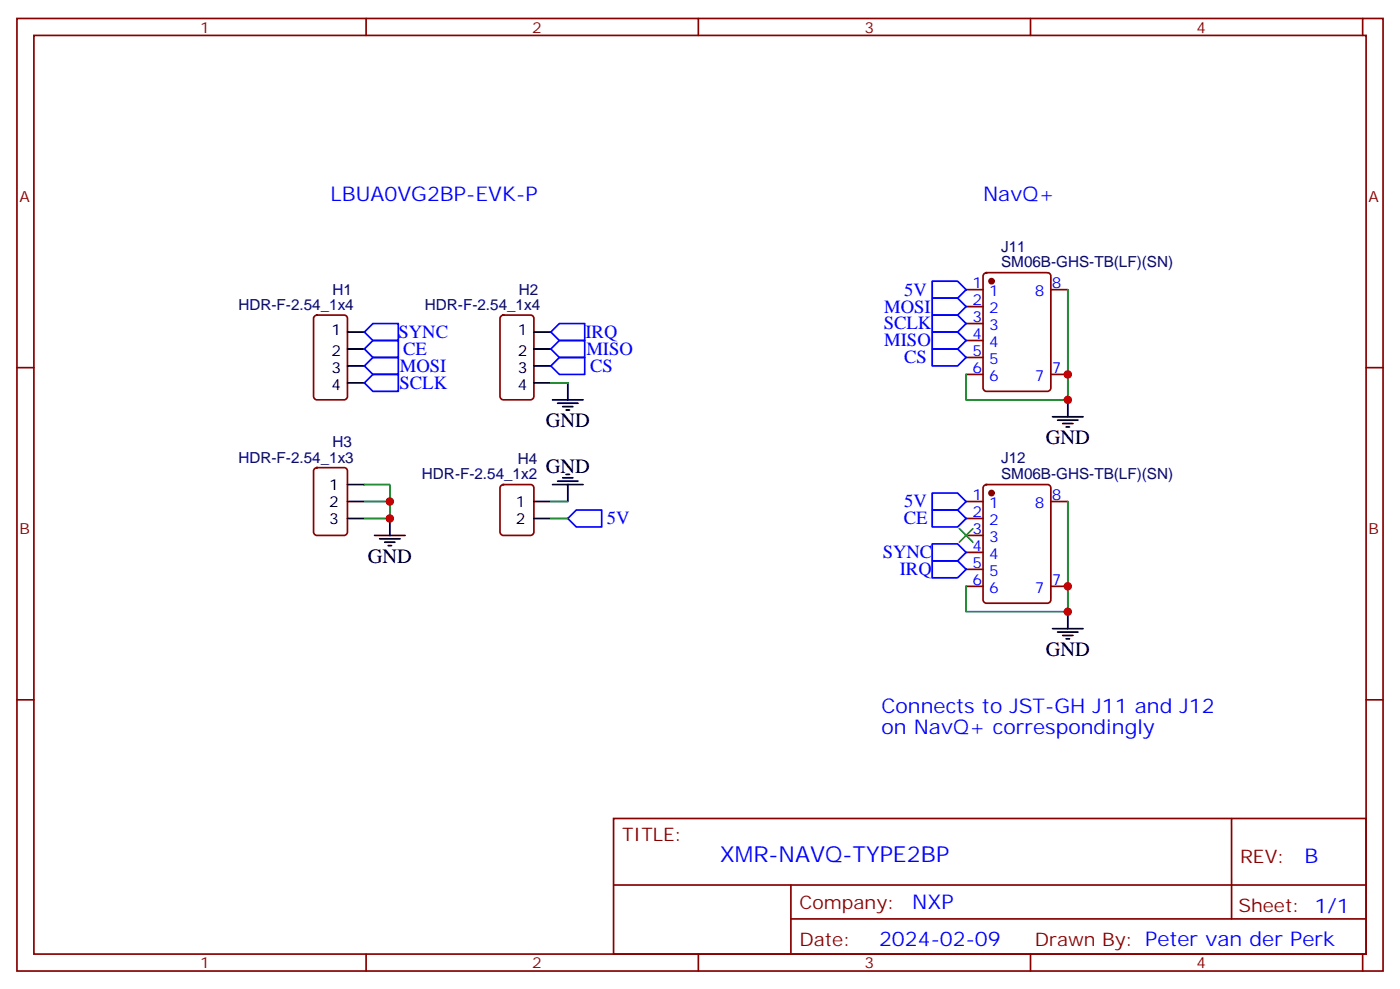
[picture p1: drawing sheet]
<svg xmlns="http://www.w3.org/2000/svg" width="291mm" height="206mm" viewBox="0 0 291 206" stroke-linecap="round" stroke-linejoin="round" font-family="sans-serif">
<g fill="none" stroke="#870000" stroke-width=".35">
<path d="M3.5 3.8h284.4v198.3h-284.4zM7.1 7.4h277.2v191.2h-277.2zM76.2 3.8v3.6M145.3 3.8v3.6M214.5 3.8v3.6M283.6 3.8v3.6M204.8 57l.5-.2h12.7a.71 .71 0 0 1 .7 .7v23.3a.76 .76 0 0 1-.7 .7h-12.7a.76 .76 0 0 1-.7-.7v-23.3zM3.5 76.5h3.6M65.5 65.8l.5-.2h5.6a.71 .71 0 0 1 .7 .7v16.2a.76 .76 0 0 1-.7 .7h-5.6a.76 .76 0 0 1-.7-.7v-16.2zM104.3 65.8l.5-.2h5.6a.71 .71 0 0 1 .7 .7v16.2a.76 .76 0 0 1-.7 .7h-5.6a.76 .76 0 0 1-.7-.7v-16.2zM201.1 60.3h3.5M201.1 63.8h3.5"/>
<path d="M201.1 67.3h3.5M201.1 70.9h3.5M201.1 74.4h3.5M201.1 77.9h3.5M218.7 60.3h3.5M218.7 77.9h3.5M284.3 76.5h3.6M65.5 97.5l.5-.2h5.6a.71 .71 0 0 1 .7 .7v12.7a.76 .76 0 0 1-.7 .7h-5.6a.76 .76 0 0 1-.7-.7v-12.7zM104.3 101.1l.5-.2h5.6a.71 .71 0 0 1 .7 .7v9.1a.76 .76 0 0 1-.7 .7h-5.6a.76 .76 0 0 1-.7-.7v-9.1zM201.1 104.4h3.5M201.1 107.9h3.5M201.1 111.4h3.5"/>
<path d="M201.1 115h3.5M201.1 118.5h3.5M204.8 101.1l.5-.2h12.7a.71 .71 0 0 1 .7 .7v23.2a.76 .76 0 0 1-.7 .8h-12.7a.76 .76 0 0 1-.7-.8v-23.2zM218.7 104.4h3.5M201.1 122h3.5M218.7 122h3.5M3.5 145.7h3.6M284.3 145.7h3.6M127.7 170.4h156.6v28.2h-156.6zM256.3 170.4v20.9M76.2 198.6v3.5M127.7 184.2h156.5"/>
<path d="M145.3 198.6v3.5M164.6 191.3h119.6M164.6 184.2v14.1M214.5 198.6v3.5M283.6 198.6v3.5"/>
</g>
<g fill="none" stroke="#000" stroke-width=".35">
<path d="M72.3 69.1h3.5M72.3 72.6h3.5M72.3 76.2h3.5M72.3 79.7h3.5M111.1 69.1h3.6M111.1 72.6h3.6M111.1 76.2h3.6M111.1 79.7h3.6M118.2 79.7v3.5M115 83.2h6.4M116.1 83.9h4.2M117.1 99.4h2.1"/>
<path d="M117.1 84.6h2.1M117.8 98.7h.7M117.8 85.3h.7M219.1 86.7h6.3M220.1 87.5h4.3M221.2 88.2h2.1M221.9 88.9h.7M222.2 83.2v3.5M72.3 107.9h3.5M72.3 100.9h3.5M72.3 104.4h3.5M78 111.4h6.3"/>
<path d="M79 112.1h4.3M80.1 112.9h2.1M80.8 113.6h.7M81.1 107.9v3.5M111.1 107.9h3.6M111.1 104.4h3.6M115 100.9h6.4M116.1 100.2h4.2M118.2 100.9v3.5M219.1 130.8h6.3M220.1 131.6h4.3M221.2 132.3h2.1"/>
<path d="M221.9 133h.7M222.2 127.3v3.5"/>
</g>
<path d="M114.7 79.7h3.5M222.2 60.3v22.9h-21.1v-5.3M75.8 100.9h5.3v7h-5.3M75.8 104.4h5.3M114.7 104.4h3.5M114.7 107.9h3.5M222.2 104.4v22.9h-21.1v-5.3" fill="none" stroke="#008700" stroke-width=".35"/>
<g fill="none" stroke="#00f" stroke-width=".35">
<path d="M194 58.5h5.3l1.8 1.8-1.8 1.8h-5.3zM77.6 67.3h5.3v3.6h-5.3l-1.8-1.8zM77.6 70.9h5.3v3.5h-5.3l-1.8-1.8zM77.6 74.4h5.3v3.5h-5.3l-1.8-1.7zM77.6 77.9h5.3v3.6h-5.3l-1.8-1.8zM116.4 67.3h5.3v3.6h-5.3l-1.7-1.8zM116.4 70.9h5.3v3.5h-5.3l-1.7-1.8zM116.4 74.4h5.3v3.5h-5.3l-1.7-1.7zM194 62.1h5.3l1.8 1.7-1.8 1.8h-5.3zM194 65.6h5.3l1.8 1.7-1.8 1.8h-5.3zM194 69.1h5.3l1.8 1.8-1.8 1.7h-5.3zM194 72.6h5.3l1.8 1.8-1.8 1.8h-5.3z"/>
<path d="M119.9 106.2h5.3v3.5h-5.3l-1.7-1.8zM194 102.6h5.3l1.8 1.8-1.8 1.8h-5.3zM194 116.7h5.3l1.8 1.8-1.8 1.8h-5.3zM194 113.2h5.3l1.8 1.8-1.8 1.7h-5.3zM194 106.2h5.3l1.8 1.7-1.8 1.8h-5.3z"/>
</g>
<g fill="#870000" stroke="#870000" stroke-width=".35">
<circle cx="206.4" cy="58.5" r=".53"/>
<circle cx="206.4" cy="102.6" r=".53"/>
</g>
<path d="M199.7 110l2.8 2.9M202.5 110l-2.8 2.9" fill="none" stroke="#3c3" stroke-width=".35"/>
<g fill="#c00">
<circle cx="81.1" cy="107.9" r=".88"/>
<circle cx="81.1" cy="104.4" r=".88"/>
<circle cx="222.3" cy="122" r=".88"/>
<circle cx="222.3" cy="127.3" r=".88"/>
<circle cx="222.3" cy="83.2" r=".88"/>
<circle cx="222.3" cy="77.9" r=".88"/>
</g>
<text font-size="4.6" fill="#00f" x="149.8" y="179.4">XMR-NAVQ-TYPE2BP</text>
<g font-size="4.2" fill="#00f">
<text x="68.8" y="41.8">LBUA0VG2BP-EVK-P</text>
<text x="204.6" y="41.8">NavQ+</text>
<text x="183.4" y="148.5">Connects to JST-GH J11 and J12</text>
<text x="183.4" y="152.7">on NavQ+ correspondingly</text>
<text x="271.5" y="179.6">B</text>
<text x="189.9" y="189.2">NXP</text>
<text x="183" y="197">2024-02-09</text>
</g>
<g font-size="4.2">
<text x="113.6" y="88.9">GND</text>
<text x="217.7" y="92.4">GND</text>
<text x="113.6" y="98.4">GND</text>
<text x="76.6" y="117.1">GND</text>
<text x="217.7" y="136.5">GND</text>
</g>
<g font-size="3.9" fill="#00f">
<text x="184" y="65.1">MOSI</text>
<text x="188.2" y="61.5">5V</text>
<text x="82.9" y="70.3">SYNC</text>
<text x="121.8" y="70.3">IRQ</text>
<text x="183.9" y="68.6">SCLK</text>
<text x="83.2" y="77.4">MOSI</text>
<text x="83.9" y="73.9">CE</text>
<text x="122" y="73.9">MISO</text>
<text x="122.8" y="77.4">CS</text>
<text x="184" y="72.1">MISO</text>
<text x="188.2" y="75.6">CS</text>
<text x="83.1" y="80.9">SCLK</text>
<text x="188.2" y="105.6">5V</text>
<text x="126.3" y="109.1">5V</text>
<text x="188.1" y="109.1">CE</text>
<text x="183.7" y="116.2">SYNC</text>
<text x="187.3" y="119.7">IRQ</text>
</g>
<g font-size="3.9" fill="#800">
<text x="129.5" y="174.9">TITLE:</text>
<text x="258.1" y="179.6">REV:</text>
<text x="166.4" y="189.1">Company:</text>
<text x="257.7" y="189.8">Sheet: 1/1</text>
<text x="166.4" y="196.8">Date:</text>
<text x="215.4" y="196.9">Drawn By: Peter van der Perk</text>
</g>
<g font-size="3.2" fill="#800">
<text x="41.6" y="6.8">1</text>
<text x="110.8" y="6.8">2</text>
<text x="179.9" y="6.8">3</text>
<text x="249.1" y="6.8">4</text>
<text x="4.1" y="41.9">A</text>
<text x="284.9" y="41.9">A</text>
<text x="4.1" y="111.1">B</text>
<text x="284.9" y="111.1">B</text>
<text x="41.6" y="201.6">1</text>
<text x="110.8" y="201.6">2</text>
<text x="179.9" y="201.6">3</text>
<text x="249.1" y="201.6">4</text>
</g>
<g font-size="3.2" fill="#000080">
<text x="208.4" y="52.4">J11</text>
<text x="208.4" y="55.5">SM06B-GHS-TB(LF)(SN)</text>
<text x="49.6" y="64.5">HDR-F-2.54_1x4</text>
<text x="69.2" y="61.3">H1</text>
<text x="88.4" y="64.5">HDR-F-2.54_1x4</text>
<text x="108" y="61.3">H2</text>
<text x="69.2" y="93.1">H3</text>
<text x="49.6" y="96.3">HDR-F-2.54_1x3</text>
<text x="87.8" y="99.8">HDR-F-2.54_1x2</text>
<text x="107.8" y="96.6">H4</text>
<text x="208.4" y="99.6">SM06B-GHS-TB(LF)(SN)</text>
<text x="208.4" y="96.4">J12</text>
</g>
<g font-size="3.2" fill="#00f">
<text x="202.4" y="59.9">1</text>
<text x="218.9" y="59.9">8</text>
<text x="202.4" y="63.5">2</text>
<text x="205.9" y="61.7">1</text>
<text x="205.9" y="65.2">2</text>
<text x="215.4" y="61.7">8</text>
<text x="202.4" y="67">3</text>
<text x="202.4" y="70.5">4</text>
<text x="205.9" y="68.8">3</text>
<text x="202.4" y="74">5</text>
<text x="202.4" y="77.6">6</text>
<text x="205.9" y="72.3">4</text>
<text x="205.9" y="75.8">5</text>
<text x="218.9" y="77.6">7</text>
<text x="205.9" y="79.3">6</text>
<text x="215.4" y="79.3">7</text>
<text x="202.4" y="104">1</text>
<text x="202.4" y="107.6">2</text>
<text x="205.9" y="105.8">1</text>
<text x="215.4" y="105.8">8</text>
<text x="218.9" y="104">8</text>
<text x="202.4" y="111.1">3</text>
<text x="205.9" y="109.3">2</text>
<text x="205.9" y="112.9">3</text>
<text x="202.4" y="114.6">4</text>
<text x="202.4" y="118.1">5</text>
<text x="205.9" y="116.4">4</text>
<text x="205.9" y="119.9">5</text>
<text x="202.4" y="121.7">6</text>
<text x="205.9" y="123.4">6</text>
<text x="215.4" y="123.4">7</text>
<text x="218.9" y="121.7">7</text>
</g>
<g font-size="3.2">
<text x="69" y="69.8">1</text>
<text x="107.8" y="69.8">1</text>
<text x="69" y="74">2</text>
<text x="69" y="77.6">3</text>
<text x="107.8" y="74">2</text>
<text x="107.8" y="77.6">3</text>
<text x="69" y="81.1">4</text>
<text x="107.8" y="81.1">4</text>
<text x="68.5" y="101.9">1</text>
<text x="68.5" y="105.4">2</text>
<text x="107.3" y="105.4">1</text>
<text x="68.5" y="109">3</text>
<text x="107.3" y="109">2</text>
</g>
</svg>
